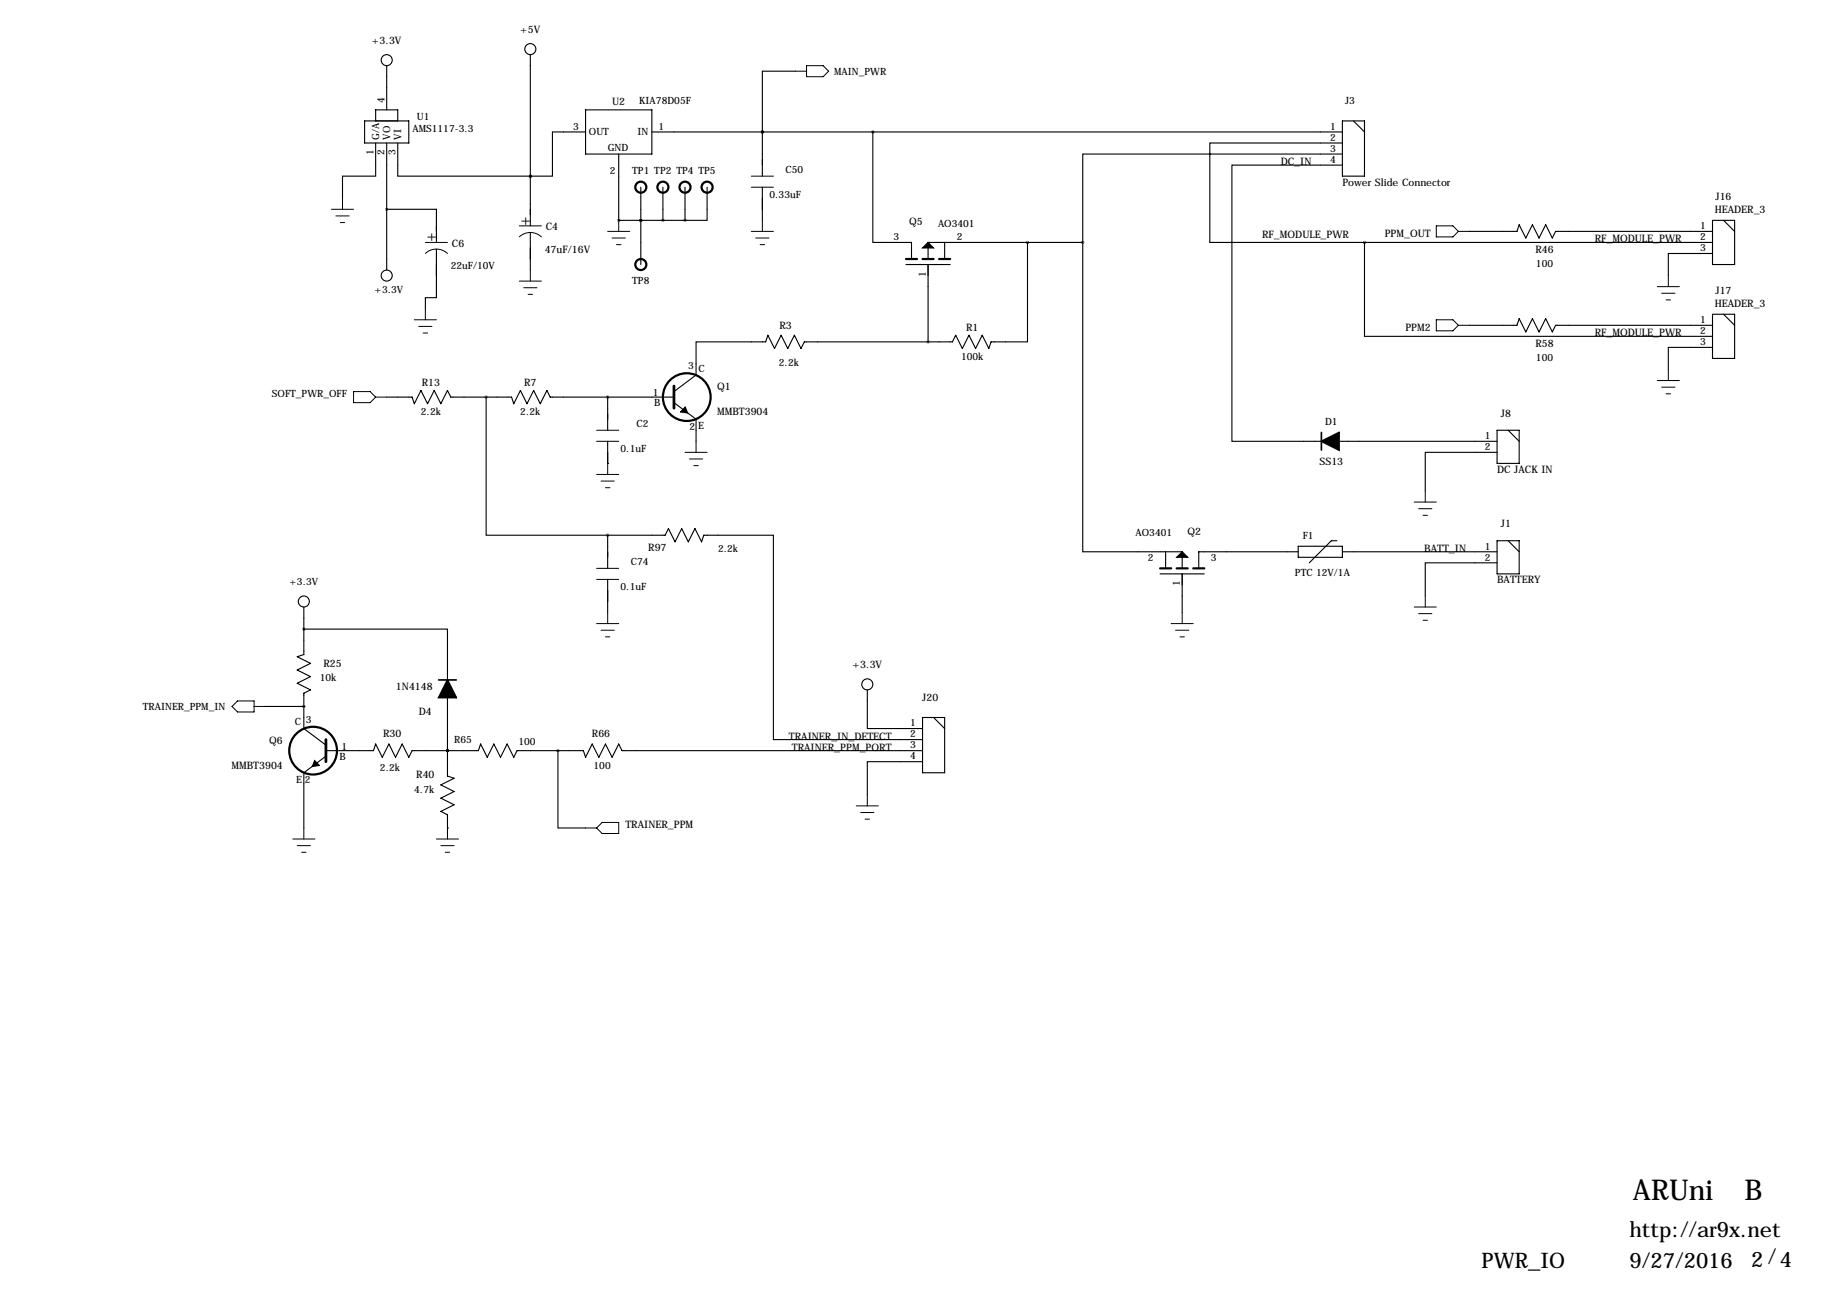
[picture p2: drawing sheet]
<svg xmlns="http://www.w3.org/2000/svg" width="419mm" height="297mm" viewBox="0 0 419 297" stroke-linecap="round" stroke-linejoin="round" font-family="sans-serif">
<g fill="none" stroke="#000" stroke-width=".25">
<path d="M88.9 15.1v10.2M121.9 12.6v39.3M182.9 16.4h-7.6v13.9M83.8 27.8h10.2v5.1h-10.2zM86.4 32.9v7.6h-7.7v5.1M86.4 27.8v-2.5h5v2.5M88.9 32.9v29.2M91.4 32.9v7.6h30.5M134.6 30.3h-7.6v10.2h-5.1M134.6 25.3h15.3v10.1h-15.3zM142.2 35.4v15.3M149.9 30.3h158.7"/>
<path d="M175.3 30.3h.1M175.3 30.3v10.2M200.7 30.3v25.4h8.8v3.8M308.6 35.4h-59.7v20.3M308.6 38h-25.4v63.5h20.6M308.6 32.9h-30.5v22.8h35.6M308.6 27.8h5.1v12.7h-5.1zM311.1 27.8l2.6 2.5M88.9 48.1h11.4v7.6M100.3 57.3v11.1h-2.5v2.6M121.9 40.5h.1M121.9 53.5v8.6"/>
<path d="M142.2 50.7h.1M142.2 50.7h15.3M147.3 50.7h.1M147.3 43v17.8M152.4 43v7.7M157.5 43v7.7M162.6 43v7.7h-5.1M175.3 43v7.7M217.2 55.7v3.8M236.2 55.7v22.9h-8.4l-.5 1.5-1.5-3-1.5 3-1.5-3-1.6 3-1.5-3-.8 1.5h-34l-.8 1.5-1.5-3-1.5 3-1.5-3-1.5 3-1.6-3-.5 1.5h-16v7.6l-5.1 3.8M248.9 55.7v71.2h22.9v3.8M248.9 55.7h-35.5v3.8"/>
<path d="M313.7 55.7v21.6h80M313.7 55.7h80M337.8 53.2h10.9l.5-1.5 1.6 3 1.5-3 1.5 3 1.5-3 1.6 3 .7-1.5h36.1M393.7 58.3h-10.2v5.1M393.7 50.7h5.1v10.1h-5.1zM396.2 50.7l2.6 2.5M208.3 60.8h10.1M213.4 60.8v17.8M337.8 74.8h10.9l.5-1.5 1.6 3 1.5-3 1.5 3 1.5-3 1.6 3 .7-1.5h36.1M393.7 79.9h-10.2v5M393.7 72.2h5.1v10.2h-5.1zM396.2 72.2l2.6 2.6"/>
<path d="M88.9 91.3h5.8l.5 1.5 1.6-3 1.5 3 1.5-3 1.5 3 1.6-3 .7 1.5h14l.5 1.5 1.5-3 1.6 3 1.5-3 1.5 3 1.5-3 .8 1.5h28.4M111.8 91.3v31.7h27.9M139.7 91.3v7.6M154.9 92.6l5.1 3.8v5.1M344.2 98.9h5v7.6h-5zM346.7 98.9l2.5 2.6M139.7 106.5h.1M139.7 101.5v5M307.8 101.5h36.4M344.2 104h-16.5v8.9M69.8 139.6v10.9l-1.5 .5 3.1 1.5-3.1 1.5 3.1 1.6-3.1 1.5 3.1 1.5-1.6 .8v8.1l5.1 3.8M139.7 123h13.2l.8-1.5 1.5 3.1 1.5-3.1 1.5 3.1 1.6-3.1 1.5 3.1 .5-1.6h16v47h34.3"/>
<path d="M139.7 123v7.7M139.7 133.2v7.6M266.7 131.9h10.2M268 126.9v3.8M271.8 131.9v8.9M298.4 125.6h10.2v2.5h-10.2zM298.4 126.9h-22.8v3.8M307.3 124.3h-1.2l-5.1 5.1M308.6 126.9h35.6M344.2 129.4h-16.5v7.6M344.2 124.3h5v7.6h-5zM346.7 124.3l2.5 2.6"/>
<path d="M69.8 144.6h33.1v11.7M199.4 158.6v8.9h12.7M61 162.4h8.8M69.8 162.4h.1M74.9 172.6h11l.5-1.5 1.5 3 1.5-3 1.5 3 1.6-3 1.5 3 .7-1.5h15.3l.5-1.5 1.5 3 1.5-3 1.6 3 1.5-3 1.5 3 .8-1.5h15.2l.5 1.5 1.5-3 1.6 3 1.5-3 1.5 3 1.5-3 .8 1.5h69.1M74.9 173.8l-5.1 3.9v12.7M102.9 172.6h.1M102.9 160.4v18l1.5 .5-3.1 1.6 3.1 1.5-3.1 1.5 3.1 1.5-3.1 1.5 1.6 .8v3.1M128.3 172.6v17.8h6.3M212.1 175.1h-12.7v7.6M212.1 165h5.1v12.7h-5.1zM214.6 165l2.6 2.5"/>
<path d="M102.9 190.4h.1"/>
<circle cx="88.9" cy="13.8" r="1.27"/>
<circle cx="121.9" cy="11.3" r="1.27"/>
<circle cx="88.9" cy="63.4" r="1.27"/>
<circle cx="69.8" cy="138.3" r="1.27"/>
<circle cx="199.4" cy="157.3" r="1.27"/>
</g>
<g fill="none" stroke="#000" stroke-width=".51">
<path d="M208.3 59.5h2.5M212.1 59.5h2.5M215.9 59.5h2.5M266.7 130.7h2.5M270.5 130.7h2.5M274.3 130.7h2.6"/>
<circle cx="147.3" cy="43" r="1.27"/>
<circle cx="152.4" cy="43" r="1.27"/>
<circle cx="157.5" cy="43" r="1.27"/>
<circle cx="162.6" cy="43" r="1.27"/>
<circle cx="147.3" cy="60.8" r="1.27"/>
<circle cx="157.9" cy="91.3" r="5.5"/>
<circle cx="72" cy="172.6" r="5.5"/>
</g>
<path d="M154.9 88.8v5M74.9 170v5.1" fill="none" stroke="#000" stroke-width=".63"/>
<path d="M213.4 55.7l1.2 1.3h-2.5zM157.5 93.6l.6 1.4-1.6-.3zM270.5 128.1l1.3-1.2 1.2 1.2zM72.3 174.9l1.1 1.1-1.6 .2z" fill="#000" stroke="#000" stroke-width=".25"/>
<g fill="none" stroke="#000" stroke-width=".23">
<path d="M182.9 16.4h2.5M185.4 15.1h3.8l1.3 1.3-1.3 1.2h-3.8zM76.2 48.1h5.1M77.2 49.6h3.1M78.2 51.2h1M78.7 45.6v2.5M97.8 55.7h5.1M97.8 58.3a3.7 3.7 0 0 1 5.1 0M119.4 51.9h5.1M119.4 54.4a3.7 3.7 0 0 1 5.1 .1M139.7 53.2h5.1M140.7 54.7h3.1"/>
<path d="M141.7 56.2h1M142.2 50.7v2.5M172.7 40.5h5.1M172.7 43h5.1M172.7 53.2h5.1M173.7 54.7h3.1M174.8 56.2h1M175.3 50.7v2.5M330.2 51.9h3.8l1.3 1.3-1.3 1.3h-3.8zM335.3 53.2h2.5M95.2 73.5h5.1M96.3 75h3"/>
<path d="M97.3 76.6h1M97.8 71v2.5M119.4 64.6h5.1M120.4 66.2h3M121.4 67.7h1M121.9 62.1v2.5M330.2 73.5h3.8l1.3 1.3-1.3 1.3h-3.8zM335.3 74.8h2.5M381 65.9h5.1M382 67.4h3.1M383 68.9h1M383.5 63.4v2.5"/>
<path d="M81.3 90h3.8l1.3 1.3-1.3 1.3h-3.8zM86.4 91.3h2.5M137.2 98.9h5M381 87.5h5.1M382 89h3.1M383 90.5h1M383.5 84.9v2.6M137.2 101.5h5M137.2 109.1h5M138.2 110.6h3M139.2 112.1h1M139.7 106.5v2.6"/>
<path d="M157.5 104h5.1M158.5 105.5h3M159.5 107h1M160 101.5v2.5M325.1 115.4h5.1M326.1 117h3.1M327.2 118.5h1M327.7 112.9v2.5M137.2 130.7h5M137.2 133.2h5M325.1 139.6h5.1M327.7 137v2.6"/>
<path d="M137.2 143.4h5M138.2 144.9h3M139.2 146.4h1M139.7 140.8v2.6M269.2 143.4h5.1M270.3 144.9h3M271.3 146.4h1M271.8 140.8v2.6M326.1 141.1h3.1M327.2 142.6h1M53.3 162.4l1.3-1.3h3.8v2.6h-3.8zM58.4 162.4h2.6"/>
<path d="M67.3 192.9h5.1M68.3 194.4h3.1M69.3 195.9h1.1M69.8 190.4v2.5M100.3 192.9h5.1M101.3 194.4h3.1M102.4 195.9h1M102.9 190.4v2.5M134.6 190.4h2.6M138.4 189.1h3.8v2.5h-3.8l-1.2-1.2zM196.8 185.3h5.1M197.9 186.8h3"/>
<path d="M198.9 188.3h1M199.4 182.7v2.6"/>
</g>
<path d="M303.8 101.5l4-2.1v4.1zM102.9 156.3l2 4.1h-4.1z" fill="#000" stroke="#000" stroke-width=".38"/>
<path d="M303.8 99.4v4.1M100.8 156.3h4.1" fill="none" stroke="#000" stroke-width=".38"/>
<path d="M111.7 91.3a.05 .05 0 0 0 .1 0 .05 .05 0 0 0-.1 0zM175.2 30.3a.05 .05 0 0 0 .1 0 .05 .05 0 0 0-.1 0zM69.8 162.4a.05 .05 0 0 0 .1 0 .05 .05 0 0 0-.1 0zM102.8 172.6a.05 .05 0 0 0 .1 0 .05 .05 0 0 0-.1 0zM69.8 144.6a.05 .05 0 0 0 .1 0 .05 .05 0 0 0-.1 0zM102.8 172.6a.05 .05 0 0 0 .1 0 .05 .05 0 0 0-.1 0zM142.2 50.7a.05 .05 0 0 0 .1 0 .05 .05 0 0 0-.1 0zM128.2 172.6a.05 .05 0 0 0 .1 0 .05 .05 0 0 0-.1 0zM213.3 78.6a.05 .05 0 0 0 .1 0 .05 .05 0 0 0-.1 0zM175.2 30.3a.05 .05 0 0 0 .1 0 .05 .05 0 0 0-.1 0zM200.6 30.3a.05 .05 0 0 0 .1 0 .05 .05 0 0 0-.1 0z" fill="#000" stroke="#000" stroke-width=".63"/>
<g font-size="6.6">
<text x="375.4" y="276">ARUni</text>
<text x="401.1" y="276">B</text>
</g>
<g font-size="4.9">
<text x="374.6" y="284.3">http://ar9x.net</text>
<text x="340.6" y="291.5">PWR_IO</text>
<text x="374.6" y="291.5">9/27/2016</text>
<text x="402.6" y="291.2">2/4</text>
</g>
<g font-size="3.6">
<text x="119.6" y="51.7">+</text>
<text x="98" y="55.5">+</text>
</g>
<g font-size="2.4">
<text x="85.5" y="10">+3.3V</text>
<text x="119.6" y="7.5">+5V</text>
<text x="140.7" y="24.2">U2</text>
<text x="294.4" y="38">DC_IN</text>
<text x="308.6" y="42.7">Power Slide Connector</text>
<text x="394.4" y="46.1">J16</text>
<text x="125.5" y="52.9">C4</text>
<text x="209" y="51.8">Q5</text>
<text x="394.2" y="49">HEADER_3</text>
<text x="103.9" y="56.8">C6</text>
<text x="125.2" y="58.2">47uF/16V</text>
<text x="290.2" y="54.7">RF_MODULE_PWR</text>
<text x="318.3" y="54.5">PPM_OUT</text>
<text x="353" y="58.2">R46</text>
<text x="366.6" y="55.7">RF_MODULE_PWR</text>
<text x="394.2" y="70.6">HEADER_3</text>
<text x="394.4" y="67.7">J17</text>
<text x="179.2" y="75.7">R3</text>
<text x="222.1" y="76.1">R1</text>
<text x="323.1" y="76.1">PPM2</text>
<text x="366.6" y="77.3">RF_MODULE_PWR</text>
<text x="353" y="79.8">R58</text>
<text x="97" y="88.8">R13</text>
<text x="120.5" y="88.8">R7</text>
<text x="164.8" y="89.8">Q1</text>
<text x="164.8" y="95.5">MMBT3904</text>
<text x="345" y="95.9">J8</text>
<text x="303.4" y="106.9">SS13</text>
<text x="344.2" y="108.7">DC JACK IN</text>
<text x="273" y="122.9">Q2</text>
<text x="345" y="121.3">J1</text>
<text x="149" y="126.6">R97</text>
<text x="327.4" y="126.9">BATT_IN</text>
<text x="344.2" y="134.1">BATTERY</text>
<text x="74.3" y="153.4">R25</text>
<text x="196" y="153.5">+3.3V</text>
<text x="91" y="158.6">1N4148</text>
<text x="212" y="161.1">J20</text>
<text x="96.3" y="164.3">D4</text>
<text x="61.9" y="171.1">Q6</text>
<text x="88.1" y="169.4">R30</text>
<text x="136.1" y="169.5">R66</text>
<text x="181.3" y="170">TRAINER_IN_DETECT</text>
<text x="182" y="172.6">TRAINER_PPM_PORT</text>
<text x="53.2" y="176.8">MMBT3904</text>
<text x="95.7" y="178.8">R40</text>
<text x="143.8" y="190.4">TRAINER_PPM</text>
</g>
<g font-size="2.3">
<text x="191.8" y="17.1">MAIN_PWR</text>
<text x="88.4" y="23.7" transform="rotate(-90 88.4 23.7)">4</text>
<text x="147" y="23.8">KIA78D05F</text>
<text x="309.3" y="24">J3</text>
<text x="95.8" y="27.5">U1</text>
<text x="131.8" y="29.8">3</text>
<text x="151.4" y="29.8">1</text>
<text x="305.8" y="29.8">1</text>
<text x="85.9" y="35.7" transform="rotate(-90 85.9 35.7)">1</text>
<text x="87.2" y="32.1" transform="rotate(-90 87.2 32.1)">G/A</text>
<text x="88.4" y="35.7" transform="rotate(-90 88.4 35.7)">2</text>
<text x="89.7" y="32.1" transform="rotate(-90 89.7 32.1)">VO</text>
<text x="90.9" y="35.7" transform="rotate(-90 90.9 35.7)">3</text>
<text x="92.2" y="32.1" transform="rotate(-90 92.2 32.1)">VI</text>
<text x="94.8" y="30.4">AMS1117-3.3</text>
<text x="135.4" y="31.1">OUT</text>
<text x="139.7" y="34.7">GND</text>
<text x="146.6" y="31.1">IN</text>
<text x="305.8" y="32.4">2</text>
<text x="305.8" y="34.9">3</text>
<text x="140.2" y="40.1">2</text>
<text x="145.3" y="40.1">TP1 TP2 TP4 TP5</text>
<text x="180.6" y="39.7">C50</text>
<text x="305.8" y="37.5">4</text>
<text x="176.9" y="45.4">0.33uF</text>
<text x="215.6" y="52.2">AO3401</text>
<text x="390.9" y="52.7">1</text>
<text x="205.4" y="55.2">3</text>
<text x="220" y="55.2">2</text>
<text x="390.9" y="55.2">2</text>
<text x="390.9" y="57.8">3</text>
<text x="103.6" y="61.9">22uF/10V</text>
<text x="145.3" y="65.4">TP8</text>
<text x="212.9" y="63.7" transform="rotate(-90 212.9 63.7)">1</text>
<text x="353.1" y="61.3">100</text>
<text x="86.1" y="67.3">+3.3V</text>
<text x="390.9" y="74.3">1</text>
<text x="390.9" y="76.8">2</text>
<text x="221" y="82.8">100k</text>
<text x="353.1" y="82.9">100</text>
<text x="390.9" y="79.4">3</text>
<text x="158.2" y="84.9">3</text>
<text x="160.6" y="85.5">C</text>
<text x="179" y="84.2">2.2k</text>
<text x="62.5" y="91.3">SOFT_PWR_OFF</text>
<text x="96.8" y="95.5">2.2k</text>
<text x="119.6" y="95.5">2.2k</text>
<text x="150.1" y="91">1</text>
<text x="150.4" y="93.4">B</text>
<text x="146.3" y="98.2">C2</text>
<text x="158.5" y="98.8">2</text>
<text x="160.5" y="98.7">E</text>
<text x="304.6" y="97.6">D1</text>
<text x="341.3" y="101">1</text>
<text x="142.7" y="103.8">0.1uF</text>
<text x="341.3" y="103.5">2</text>
<text x="261.1" y="123.3">AO3401</text>
<text x="299.5" y="123.8">F1</text>
<text x="145" y="129.9">C74</text>
<text x="165.1" y="126.9">2.2k</text>
<text x="263.9" y="129">2</text>
<text x="278.4" y="129">3</text>
<text x="341.3" y="126.4">1</text>
<text x="341.3" y="128.9">2</text>
<text x="66.6" y="134.5">+3.3V</text>
<text x="142.7" y="135.6">0.1uF</text>
<text x="271.3" y="134.8" transform="rotate(-90 271.3 134.8)">1</text>
<text x="297.7" y="132.5">PTC 12V/1A</text>
<text x="73.5" y="156.6">10k</text>
<text x="32.8" y="163.2">TRAINER_PPM_IN</text>
<text x="67.8" y="166.8">C</text>
<text x="70.3" y="166.2">3</text>
<text x="209.2" y="167">1</text>
<text x="78.5" y="172.3">1</text>
<text x="104.4" y="170.9">R65</text>
<text x="119.2" y="171.3">100</text>
<text x="209.2" y="169.5">2</text>
<text x="209.2" y="172.1">3</text>
<text x="68.1" y="180">E</text>
<text x="78.1" y="174.7">B</text>
<text x="87.4" y="177.2">2.2k</text>
<text x="136.5" y="176.7">100</text>
<text x="209.2" y="174.6">4</text>
<text x="70.1" y="180">2</text>
<text x="95.2" y="182.2">4.7k</text>
</g>
</svg>
